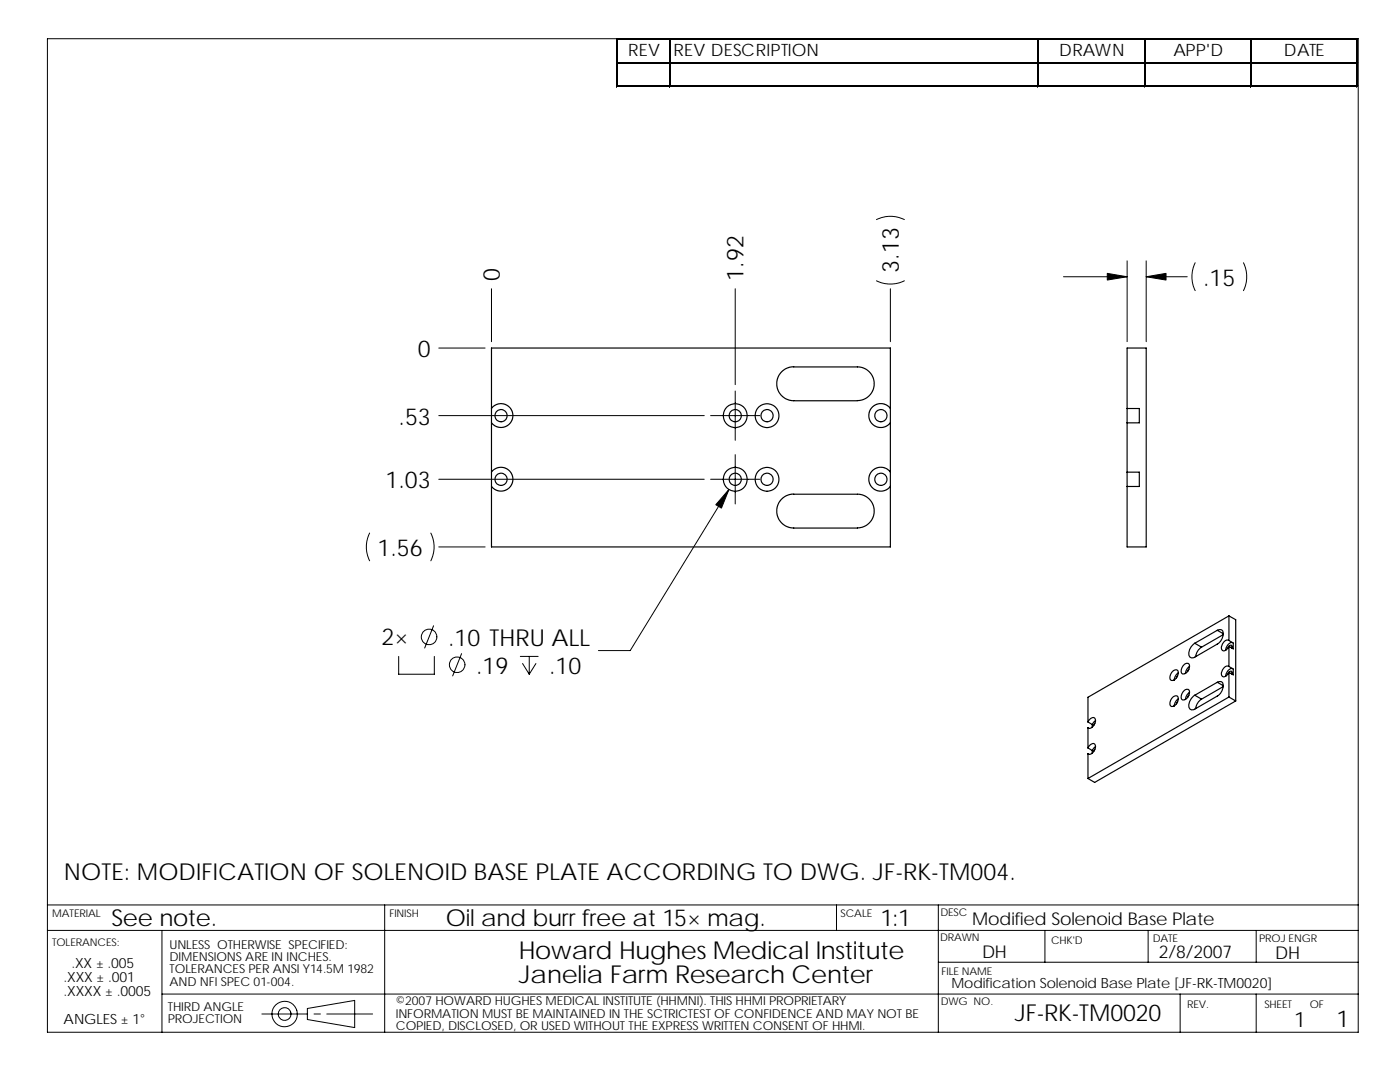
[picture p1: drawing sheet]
<svg xmlns="http://www.w3.org/2000/svg" width="279mm" height="216mm" viewBox="0 0 279 216" stroke-linecap="round" stroke-linejoin="round" font-family="sans-serif">
<g fill="none" stroke="#000" stroke-width=".2">
<path d="M9.5 7.7h261.6v198.3h-261.6zM123 7.7v9.7M123.3 7.7h147.7M123.3 12.4h147.7M123.3 17.1h147.7M133.6 7.9v9.5M207.1 7.9v9.5M228.3 7.9v9.5M249.6 7.9v9.5M270.8 7.9v9.5M98.1 57.6v10.6M146.7 57.6v19.2"/>
<path d="M174.9 56a6.3 6.3 0 0 0 5.6 0M174.9 43.8a6.2 6.2 0 0 1 5.6 0M177.7 57.6v10.6M212.2 55.2h12.7M224.9 52v16.2M228.7 52v16.2M228.7 55.2h8.2M238.5 52.4a6.3 6.3 0 0 0 0 5.6M248.2 52.4a6.3 6.3 0 0 1 0 5.6M87.6 69.4h9.2M146.7 78v9.9M87.6 95.6h52.9"/>
<path d="M87.6 82.9h52.9M141.8 95.6h9.9M141.8 82.9h9.9M145.5 97.7l-19.7 32.1h-6.4M146.7 90.7v9.9M73.8 106.4a6.2 6.2 0 0 0 0 5.5M86 106.4a6.2 6.2 0 0 1 0 5.5M87.6 109.1h9.2M79.6 131v3.5h7.1v-3.5M86.5 124.9l-1.7 4.4M92.1 130.4l-1.8 4.5M103.8 131h3.6"/>
<path d="M104.3 132.4l1.3 2.1M105.6 131v3.5M107 132.4l-1.4 2.1M9.5 180.6h261.6M9.5 185.7h261.6M32.3 198.4h238.8M32.3 185.7v20.3M76.8 180.6v25.4M166.9 180.6v5.1M187.3 192h83.8M187.3 180.6v25.4M208.5 185.7v6.3"/>
<path d="M229.1 185.7v6.3M235.5 198.4v7.6M250.7 185.7v6.3M250.7 198.4v7.6M52.3 202.3h9.1M61.3 201.2l9.5-1.6v5.4l-9.5-1.6zM62.7 202.3h1.2M65.2 202.3h9.2"/>
<circle cx="85.6" cy="127.1" r="1.55"/>
<circle cx="91.2" cy="132.6" r="1.56"/>
<circle cx="56.8" cy="202.3" r="2.54"/>
<circle cx="56.8" cy="202.3" r="1.27"/>
</g>
<g fill="none" stroke="#000" stroke-width=".23">
<path d="M98.1 69.4h79.6v39.7h-79.6zM171.1 79.9l1.3-.2a3.3 3.3 0 0 0 2.1-2.8v-.7l-.3-.9a3.3 3.3 0 0 0-3.1-2.1l-13.5 .1-.9 .4-.9 .7-.5 .8-.3 1.2 .2 1.2 .5 1.1 .8 .7 1.1 .5 13.5 .1M98.1 94.2l.5-.5 .6-.3 .7-.2 .7 .1 .8 .4 .5 .5 .4 .7 .1 .7-.1 .7-.4 .7-.6 .6-.5 .3-.8 .1-.7-.1-.8-.4-.4-.5M98.1 81.5l.5-.5 .6-.3 .7-.2 .7 .1 .8 .4 .5 .5 .4 .7 .1 .7-.1 .7-.4 .7-.6 .6-.5 .3-.8 .1-.7-.1-.8-.4-.4-.5M158.4 98.6h13.1l.9 .3a3.3 3.3 0 0 1 2.1 2.7v.7l-.3 1a3.3 3.3 0 0 1-2.7 2h-.4M158.4 98.6l-1.1 .2-1 .5-.8 .9-.4 1-.1 1.1 .3 1 .7 1.1 .8 .6 .8 .3 .8 .1h12.7M177.7 94.2l-.5-.5-.7-.4h-1.4l-.7 .4-.5 .4-.5 1.3 .1 .9 .3 .7 .7 .6 .5 .3 1 .1 .6-.1 1.1-.8M177.7 81.5l-.5-.5-.7-.4h-1.4l-.7 .4-.5 .4-.5 1.3 .1 .9 .3 .7 .5 .5 .7 .4 1 .1 .6-.1 1.1-.8M224.9 81.5v2.9M224.9 94.2v2.9M224.9 81.5h2.5v2.9h-2.5M224.9 94.2h2.5v2.9h-2.5"/>
<path d="M224.9 81.5v-12.1h3.8v39.7h-3.8v-12M224.9 84.4v9.8M233.9 139.2l.4-.3 .5-.1a.85 .85 0 0 1 .2 1.4 1 1 0 0 1-1.4 .6 1.5 1.5 0 0 1 .3-1.6zM234 134l.8-.4 .2 .2a1.53 1.53 0 0 1-1.1 2 .87 .87 0 0 1-.2-1.4zM235 134.9l-.2 .4M235.2 139.4l-.5 .5-.4 1M235.2 134.3l-.5 .4-.4 1M236.2 137.9l.4-.3 .4-.1a.87 .87 0 0 1 .2 1.4 .99 .99 0 0 1-1.4 .6 1.51 1.51 0 0 1 .4-1.6zM236.2 132.8l.4-.4 .4-.1a.87 .87 0 0 1 .2 1.4 .99 .99 0 0 1-1.4 .7 1.51 1.51 0 0 1 .4-1.6zM237.3 138.7l-.3 .4M237.3 133.5l-.3 .5M237.4 138.1l-.7 .8-.1 .7"/>
<path d="M237.4 133l-.5 .4-.3 1M238.4 138.7l1.4 .8M238.4 128.4l1.4 .7M239.8 139.5a2.57 2.57 0 0 0-1.2 1.9M239.8 129.1a2.57 2.57 0 0 0-1.2 1.9M242.9 125.8l.6-.2 .4 .2a2.19 2.19 0 0 1-1 2.7l-4.5 2.6a.72 .72 0 0 1-.7 .1 .72 .72 0 0 1-.4-.7 2.55 2.55 0 0 1 1.1-2.1M242.9 136.1l.6-.1 .4 .1a2.19 2.19 0 0 1-1 2.8l-4.5 2.6a.72 .72 0 0 1-.7 .1 .72 .72 0 0 1-.4-.7 2.57 2.57 0 0 1 1.1-2.2M242.9 136.1l1.2 .7M242.9 125.8l1.2 .6M242.9 125.8l-4.5 2.6M242.9 136.1l-4.5 2.6M244.1 137l-4.3 2.5"/>
<path d="M244.1 126.6l-4.3 2.5M245.3 127.8a1.18 1.18 0 0 0-1.5 1.2l.1 .8a.98 .98 0 0 0 1.4-.8M245.3 133a1.18 1.18 0 0 0-1.5 1.2l.1 .7a.98 .98 0 0 0 1.4-.7M245.3 133l.8 .5v1.2l-.8-.5M245.3 122.9v4.9M245.3 129v4M245.3 134.2v4.9M245.3 127.8l.8 .5v1.2l-.8-.5M245.3 122.9l1.3 .8v16.2M245.3 139.1l1.3 .8M245.3 122.9l-28.2 16.2v5M245.3 139.1l-28.2 16.2"/>
<path d="M245.8 134.5v-.5a.56 .56 0 0 0-.8 .5M245.8 129.3v-.5a.56 .56 0 0 0-.8 .5M245.9 134.3l-.2 .1M245.9 129.1l-.2 .1M246 133.4a1.5 1.5 0 0 0-1.4 1.5M246 128.2a1.5 1.5 0 0 0-1.4 1.6M246.6 139.9l-28.1 16.2-1.4-.8M217.1 149.2a1.11 1.11 0 0 1 1.4-.7 1.55 1.55 0 0 1-1 2l-.4-.1M217.1 144.1a1.11 1.11 0 0 1 1.4-.8 1.56 1.56 0 0 1-1 2l-.4-.1M217.1 145.2v4M217.1 150.4v4.9M217.1 149.2l.9 .6"/>
<path d="M217.1 150.4l.2 .1M217.1 145.2l.2 .1M217.1 144.1l.9 .5M218 144.6v.5M218 149.8v.5M218.5 149.6l-.3 .4M218.5 144.4l-.3 .4M218.6 149l-.6 .8M218.6 143.8l-.6 .8M235 140l-.2 .4"/>
<circle cx="100" cy="82.9" r="1.22"/>
<circle cx="100" cy="95.6" r="1.22"/>
<circle cx="146.7" cy="82.9" r="2.38"/>
<circle cx="146.7" cy="95.6" r="2.38"/>
<circle cx="146.7" cy="82.9" r="1.22"/>
<circle cx="146.7" cy="95.6" r="1.22"/>
<circle cx="153.1" cy="82.9" r="2.38"/>
<circle cx="153.1" cy="95.6" r="2.38"/>
<circle cx="153.1" cy="82.9" r="1.22"/>
<circle cx="153.1" cy="95.6" r="1.22"/>
<circle cx="175.8" cy="95.6" r="1.22"/>
<circle cx="175.8" cy="82.9" r="1.22"/>
</g>
<g fill="#000" stroke="#000" stroke-width=".2">
<path d="M221 54.5l3.9 .7-3.9 .7z" fill-rule="evenodd"/>
<path d="M228.7 55.2l4-.7v1.4z" fill-rule="evenodd"/>
<path d="M145.5 97.7l-1.5 3.7-1.1-.7z" fill-rule="evenodd"/>
</g>
<path d="M123.3 7.8h147.7M123.3 12.5h147.7M207.2 7.9v9.5M270.9 7.9v9.5" fill="none" stroke="#000" stroke-width=".25"/>
<path d="M123.1 7.7v9.7M123.3 17.2h147.7M133.7 7.9v9.5M228.5 7.9v9.5M249.7 7.9v9.5" fill="none" stroke="#000" stroke-width=".28"/>
<g font-size="4.9">
<text x="103.6" y="191.3">Howard Hughes Medical Institute</text>
<text x="103.6" y="196.2">Janelia Farm Research Center</text>
</g>
<g font-size="4.7">
<text x="99.8" y="56" transform="rotate(-90 99.8 56)">0</text>
<text x="148.4" y="56" transform="rotate(-90 148.4 56)">1.92</text>
<text x="179.4" y="54.4" transform="rotate(-90 179.4 54.4)">3.13</text>
<text x="240.1" y="57">.15</text>
<text x="83.4" y="71.2">0</text>
<text x="79.5" y="84.7">.53</text>
<text x="76.9" y="97.4">1.03</text>
<text x="75.4" y="110.9">1.56</text>
<text x="76.2" y="128.8">2×</text>
<text x="89.4" y="128.9">.10 THRU ALL</text>
<text x="95" y="134.4">.19</text>
<text x="109.6" y="134.4">.10</text>
<text x="12.7" y="175.6">NOTE: MODIFICATION OF SOLENOID BASE PLATE ACCORDING TO DWG. JF-RK-TM004.</text>
<text x="22.3" y="184.9">See note.</text>
<text x="89" y="184.8">Oil and burr free at 15× mag.</text>
<text x="175.7" y="184.8">1:1</text>
<text x="202.5" y="203.8">JF-RK-TM0020</text>
<text x="266.7" y="205">1</text>
</g>
<text font-size="4.2" x="258.3" y="204.9">1</text>
<g font-size="3.5">
<text x="194" y="184.6">Modified Solenoid Base Plate</text>
<text x="196" y="191.2">DH</text>
<text x="231.3" y="191.2">2/8/2007</text>
<text x="254.5" y="191.3">DH</text>
</g>
<g font-size="3.4">
<text x="125.4" y="11.2">REV</text>
<text x="134.4" y="11.2">REV DESCRIPTION</text>
<text x="211.4" y="11.2">DRAWN</text>
<text x="234.2" y="11.2">APP'D</text>
<text x="256.2" y="11.2">DATE</text>
</g>
<g font-size="2.8">
<text x="12.7" y="195.9">.XXX ± .001</text>
<text x="14.3" y="193.1">.XX ± .005</text>
<text x="189.9" y="197.2">Modification Solenoid Base Plate [JF-RK-TM0020]</text>
<text x="12.7" y="198.7">.XXXX ± .0005</text>
<text x="12.7" y="204.4">ANGLES ± 1°</text>
</g>
<g font-size="2.5">
<text x="33.8" y="191.8">DIMENSIONS ARE IN INCHES.</text>
<text x="33.8" y="189.3">UNLESS OTHERWISE SPECIFIED:</text>
<text x="33.8" y="196.7">AND NFI SPEC 01-004.</text>
<text x="33.8" y="194.2">TOLERANCES PER ANSI Y14.5M 1982</text>
<text x="33.5" y="201.7">THIRD ANGLE</text>
<text x="79" y="200.6">©2007 HOWARD HUGHES MEDICAL INSTITUTE (HHMNI). THIS HHMI PROPRIETARY</text>
<text x="79" y="203">INFORMATION MUST BE MAINTAINED IN THE SCTRICTEST OF CONFIDENCE AND MAY NOT BE</text>
<text x="33.5" y="204.2">PROJECTION</text>
<text x="79" y="205.5">COPIED, DISCLOSED, OR USED WITHOUT THE EXPRESS WRITTEN CONSENT OF HHMI.</text>
</g>
<g font-size="2.1">
<text x="10.4" y="182.9">MATERIAL</text>
<text x="77.7" y="183">FINISH</text>
<text x="167.8" y="182.9">SCALE</text>
<text x="187.7" y="182.8">DESC</text>
<text x="10.4" y="188.8">TOLERANCES:</text>
<text x="187.6" y="187.8">DRAWN</text>
<text x="209.8" y="188.3">CHK'D</text>
<text x="230" y="187.9">DATE</text>
<text x="251.3" y="187.9">PROJ ENGR</text>
<text x="187.9" y="194.5">FILE NAME</text>
<text x="187.7" y="200.6">DWG NO.</text>
<text x="236.9" y="201.2">REV.</text>
<text x="252.3" y="201.1">SHEET</text>
<text x="261.4" y="201.1">OF</text>
</g>
</svg>
